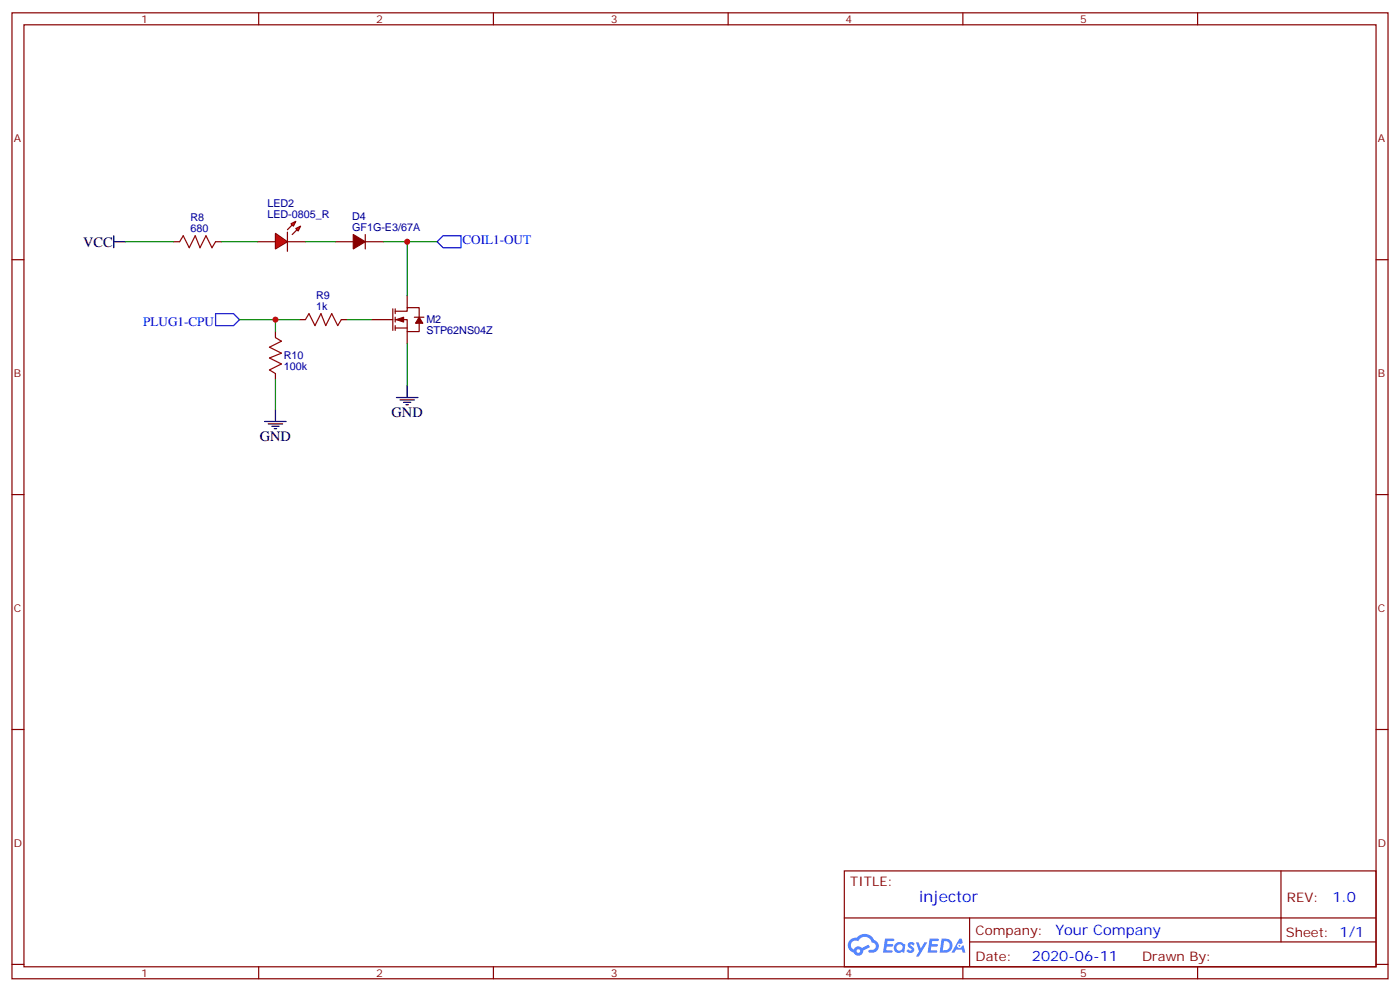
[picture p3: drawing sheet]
<svg xmlns="http://www.w3.org/2000/svg" width="412mm" height="292mm" viewBox="0 0 412 292" stroke-linecap="round" stroke-linejoin="round" font-family="sans-serif">
<g fill="none" stroke="#870000" stroke-width=".35">
<path d="M3.5 3.8h405.4v284.3h-405.4zM7.1 7.3h398.2v277.3h-398.2zM76.2 3.8v3.5M145.3 3.8v3.5M214.5 3.8v3.5M283.6 3.8v3.5M352.8 3.8v3.5M3.5 76.4h3.6M405.3 76.4h3.6M3.5 145.6h3.6M405.3 145.6h3.6M3.5 214.7h3.6"/>
<path d="M405.3 214.7h3.6M248.7 256.4h156.6v28.2h-156.6zM377.3 256.4v20.9M248.7 270.2h156.5M285.6 277.3h119.6M285.6 270.2v14.1M3.5 283.9h3.6M76.2 284.6v3.5M145.3 284.6v3.5M214.5 284.6v3.5M283.6 284.6v3.5M352.8 284.6v3.5"/>
<path d="M405.3 283.9h3.6"/>
</g>
<g fill="#5487ff">
<path d="M267.7 277.5a1.22 1.22 0 0 1 1.7 .3l-.4 .6a.47 .47 0 0 0-.3-.4 .47 .47 0 0 0-.5 .2l.1 .2a1.14 1.14 0 0 1 .8 1.7 1.14 1.14 0 0 1-1.9 0l-.2-.2 .5-.5 .7 .4a.29 .29 0 0 0 .3-.2 .29 .29 0 0 0-.2-.4 1.04 1.04 0 0 1-.6-1.7z"/>
<path d="M260.7 276.3h2.4l.3 .2-.2 .5h-1.8l-.1 .9h1.5l.3 .4-.3 .3h-1.6l-.2 1.1 1.7 .1 .2 .3-.2 .3h-2.6z"/>
<path d="M273.8 276.3h2.4l.3 .2-.1 .5h-1.8l-.2 .9h1.6l.3 .4-.4 .3h-1.6l-.1 1.1 1.7 .1 .2 .3-.2 .3h-2.6z"/>
<path d="M282.6 276.3h.7l.3 1.2-.6 .4a.69 .69 0 0 0-1 .2 .69 .69 0 0 0 .4 1 .69 .69 0 0 0 .9-.6l.5-.3 .6 2.2h-.8l-.2-.8h-1.8l-.5 .8h-.8z"/>
<path d="M269.8 277.4h.8l.6 1.8 1.1-1.8h.9l-2.6 4.2h-.8l.9-1.6z"/>
<path d="M277.4 276.3l-.6 4.1h1.3a2.11 2.11 0 0 0 2.5-2.1 2.11 2.11 0 0 0-2.5-2zM278.1 277a1.39 1.39 0 0 1 1.7 1.4 1.39 1.39 0 0 1-1.8 1.3h-.3z"/>
<path d="M263.7 277.9a1.54 1.54 0 0 0-.1 2.2 1.54 1.54 0 0 0 2.2 .1l.6 .2 .3-2.3-.2-.2h-.4a1.49 1.49 0 0 0-2.4 0zM264 278.9a.94 .94 0 0 1 1.8 0 .94 .94 0 0 1-1.8 0z"/>
<path d="M250.4 276.7a2.18 2.18 0 0 0 1.1 3.7 1.44 1.44 0 0 0 1.6 .9 1.44 1.44 0 0 0 1.2-1.5l2-1-.5-.7-1.9 .9a1.47 1.47 0 0 0-2.4 .5 1.39 1.39 0 0 1-.7-2 1.39 1.39 0 0 1 2-.4 2.12 2.12 0 0 1 2.2-1.3 2.12 2.12 0 0 1 1.9 1.7 1.14 1.14 0 0 1 1.1 1.4 1.14 1.14 0 0 1-1.7 .7 .43 .43 0 0 0-.5 .4 .43 .43 0 0 0 .4 .5 1.98 1.98 0 0 0 2.5-1.3 1.98 1.98 0 0 0-1.2-2.5 3.1 3.1 0 0 0-5.3-.7l-.9 .1zM252.3 280a.55 .55 0 0 1 1.1 0 .55 .55 0 0 1-1.1 0z"/>
<circle cx="282.6" cy="278.4" r=".26"/>
</g>
<path d="M52.9 71.2l1.1-1.8 1.7 3.5 1.8-3.5 1.4 3.5 1.8-3.5 1.7 3.5 1.1-1.7M81.1 99.4l1.8 1-3.5 1.8 3.5 1.8-3.5 1.4 3.5 1.7-3.5 1.8 1.7 1.1M90 94.1l1-1.8 1.8 3.5 1.7-3.5 1.5 3.5 1.7-3.5 1.8 3.5 1-1.7" fill="none" stroke="#a10000" stroke-width=".35"/>
<path d="M51.2 71.2h1.7M63.5 71.2h1.8M81.1 97.6v1.8M88.2 94.1h1.8M100.5 94.1h1.8M81.1 110v1.7" fill="none" stroke="#870000" stroke-width=".35"/>
<g fill="#f00" stroke="#870000" stroke-width=".35">
<path d="M81.1 68.7l3.6 2.5-3.6 2.1z"/>
<path d="M84.7 68.3v5.7z"/>
</g>
<g fill="#870000" stroke="#870000" stroke-width=".35">
<path d="M84.7 67.6l1.4-1.4z"/>
<path d="M86.1 69l1.4-1.4z"/>
</g>
<g fill="#f00" stroke="#870000" stroke-width=".35">
<path d="M85.7 65.9l1.4-.7-.7 1.4z"/>
<path d="M87.1 67.3l1.4-.7-.7 1.4z"/>
</g>
<g fill="none" stroke="#870000" stroke-width=".35">
<path d="M75.8 71.2h5.3M84.7 71.2h5.3M98.8 71.2h5.3M107.6 71.2h5.3M107.6 69v4.3M109.4 94.1h6.3M115.7 90.9v6.4M116.4 91.6h3.5v-1h3.6v2.8M116.4 94.1h3.5v3.5h3.6v-2.5M116.4 96.6h3.5M116.4 90.9v1.4M116.4 93.4v1.4"/>
<path d="M116.4 95.8v1.5M119.9 87v3.6M119.9 97.6v3.5M122.1 93.4h2.8"/>
</g>
<g fill="#870000" stroke="#870000" stroke-width=".35">
<path d="M116.8 94.1l2.1-.7v1.4z"/>
<path d="M123.5 93.4l1 1.7h-2.1z"/>
<path d="M104.1 69l3.5 2.2-3.5 2.1z"/>
</g>
<path d="M33.5 71.2h3.5M33.5 69.4v3.5M116.8 117h6.3M117.8 117.7h4.3M118.9 118.4h2.1M119.6 119.1h.7M119.9 113.5v3.5M78 124.1h6.3M79 124.8h4.3M80.1 125.5h2.1M80.8 126.2h.7M81.1 120.5v3.6" fill="none" stroke="#000" stroke-width=".35"/>
<path d="M128.8 71.2l1.7-1.8h5.3v3.5h-5.3zM63.5 92.3h5.3l1.8 1.8-1.8 1.7h-5.3z" fill="none" stroke="#00f" stroke-width=".35"/>
<path d="M37 71.2h14.2M65.3 71.2h10.5M90 71.2h8.8M112.9 71.2h7v15.8M119.9 71.2h8.9M70.6 94.1h17.6M81.1 94.1v3.5M102.3 94.1h7.1M81.1 111.7v8.8M119.9 101.1v12.4" fill="none" stroke="#008700" stroke-width=".35"/>
<g fill="#c00">
<circle cx="119.9" cy="71.2" r=".88"/>
<circle cx="81.1" cy="94.1" r=".88"/>
</g>
<text font-size="4.6" fill="#00f" x="270.8" y="265.4">injector</text>
<g font-size="4.2">
<text x="24.5" y="72.6">VCC</text>
<text x="115.4" y="122.7">GND</text>
<text x="76.6" y="129.7">GND</text>
</g>
<g font-size="4.2" fill="#00f">
<text x="392.5" y="265.6">1.0</text>
<text x="310.9" y="275.2">Your Company</text>
<text x="304" y="283">2020-06-11</text>
</g>
<g font-size="3.9" fill="#00f">
<text x="136.2" y="71.8">COIL1-OUT</text>
<text x="42.2" y="95.8">PLUG1-CPU</text>
</g>
<g font-size="3.9" fill="#800">
<text x="250.5" y="260.9">TITLE:</text>
<text x="379.1" y="265.6">REV:</text>
<text x="287.4" y="275.1">Company:</text>
<text x="378.7" y="275.8">Sheet: 1/1</text>
<text x="287.4" y="282.8">Date:</text>
<text x="336.4" y="282.9">Drawn By:</text>
</g>
<g font-size="3.2" fill="#800">
<text x="41.6" y="6.8">1</text>
<text x="110.8" y="6.8">2</text>
<text x="179.9" y="6.8">3</text>
<text x="249.1" y="6.8">4</text>
<text x="318.2" y="6.8">5</text>
<text x="4.1" y="41.9">A</text>
<text x="405.9" y="41.9">A</text>
<text x="4.1" y="111">B</text>
<text x="405.9" y="111">B</text>
<text x="4.1" y="180.2">C</text>
<text x="405.9" y="180.2">C</text>
<text x="4.1" y="249.3">D</text>
<text x="405.9" y="249.3">D</text>
<text x="41.6" y="287.6">1</text>
<text x="110.8" y="287.6">2</text>
<text x="179.9" y="287.6">3</text>
<text x="249.1" y="287.6">4</text>
<text x="318.2" y="287.6">5</text>
</g>
<g font-size="3.2" fill="#000080">
<text x="56.1" y="65.1">R8</text>
<text x="78.8" y="64.1">LED-0805_R</text>
<text x="78.8" y="60.8">LED2</text>
<text x="103.7" y="64.7">D4</text>
<text x="56.1" y="68.3">680</text>
<text x="103.7" y="68">GF1G-E3/67A</text>
<text x="93.1" y="88">R9</text>
<text x="93.1" y="91.3">1k</text>
<text x="125.6" y="95.2">M2</text>
<text x="125.6" y="98.4">STP62NS04Z</text>
<text x="83.6" y="105.7">R10</text>
<text x="83.6" y="109">100k</text>
</g>
</svg>
